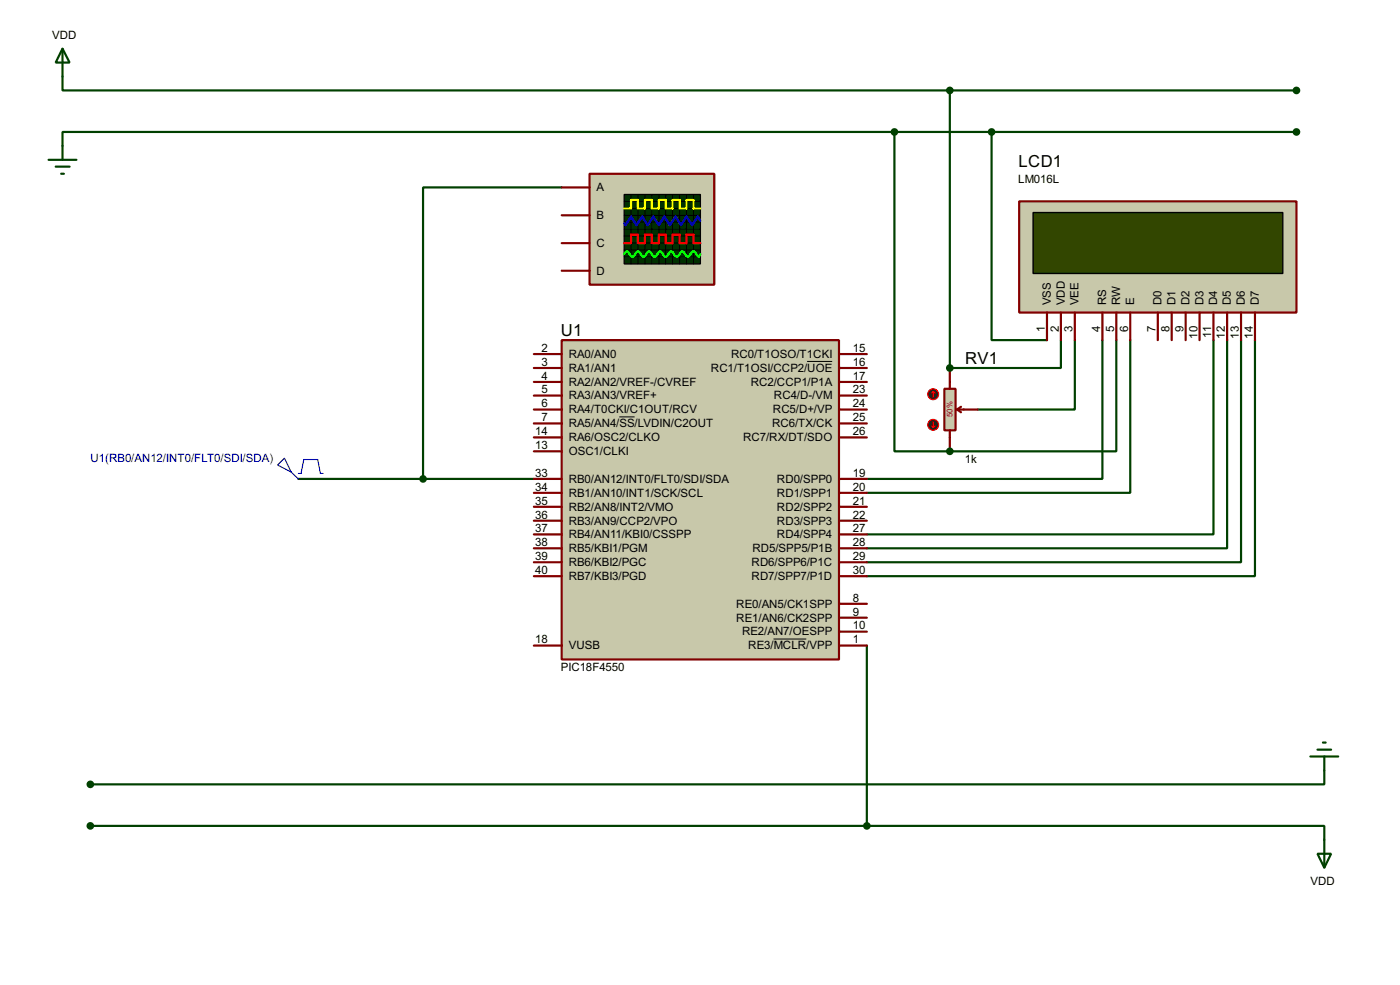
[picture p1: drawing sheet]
<svg xmlns="http://www.w3.org/2000/svg" width="256mm" height="180mm" viewBox="0 0 256 180" stroke-linecap="round" stroke-linejoin="round" font-family="sans-serif">
<path d="M194.4 62.3v5.1h-20.4M196.9 62.3v12.7h-17.8M202 62.3v25.4h-43.2M207.1 62.3v27.9h-48.3M222.3 62.3v35.5h-63.5M224.8 62.3v38.1h-66M227.4 62.3v40.6h-68.6M229.9 62.3v43.2h-71.1M158.8 118.2v33M16.6 151.2h142.2M158.8 151.2h83.8v2.5M242.6 141v2.6h-226" fill="none" stroke="#004000" stroke-width=".4"/>
<circle cx="174" cy="67.4" r=".2" fill="#004000"/>
<path d="M11.5 14v2.6h162.5M174 16.6v50.8M174 16.6h63.5M11.5 26.7v-2.5h152.4v58.4h10.1" fill="none" stroke="#004000" stroke-width=".4"/>
<circle cx="174" cy="82.6" r=".2" fill="#004000"/>
<path d="M102.9 34.3h-25.4v53.4M163.9 24.2h73.6M181.7 24.2v38.1h10.1M204.5 62.3v20.3h-30.5M54.7 87.7h43.1" fill="none" stroke="#004000" stroke-width=".4"/>
<path d="M102.9 62.3h50.8v58.4h-50.8z" fill="#c8c8aa" stroke="#800000" stroke-width=".4"/>
<g fill="none" stroke="#800000" stroke-width=".4">
<path d="M97.8 64.8h5.1M97.8 67.4h5.1M97.8 69.9h5.1M97.8 72.4h5.1M97.8 75h5.1M97.8 77.5h5.1M153.7 64.8h5.1M153.7 67.4h5.1M153.7 69.9h5.1M153.7 72.4h5.1M153.7 75h5.1M153.7 77.5h5.1"/>
<path d="M97.8 80.1h5.1M97.8 82.6h5.1M97.8 87.7h5.1M97.8 90.2h5.1M97.8 92.8h5.1M97.8 95.3h5.1M97.8 97.8h5.1M153.7 80.1h5.1M153.7 87.7h5.1M153.7 90.2h5.1M153.7 92.8h5.1M153.7 95.3h5.1"/>
<path d="M153.7 97.8h5.1M97.8 100.4h5.1M97.8 102.9h5.1M97.8 105.5h5.1M97.8 118.2h5.1M153.7 100.4h5.1M153.7 102.9h5.1M153.7 105.5h5.1M153.7 118.2h5.1M153.7 110.5h5.1M153.7 113.1h5.1M153.7 115.6h5.1"/>
</g>
<path d="M113.5 76.3h2.8M147.9 66.2h4.6M141.7 117h6" fill="none" stroke="#000" stroke-width=".18"/>
<path d="M11.5 8.9l1.3 2.6h-2.6zM11.5 8.9v5.1M8.9 29.3h5.1M10.2 30.5h2.6M11.2 31.8h.5M11.5 26.7v2.6M240.1 138.5h5.1M241.4 137.2h2.5M242.4 135.9h.5M242.6 138.5v2.5M241.4 156.3h2.5l-1.3 2.5zM242.6 153.7v5.1" fill="none" stroke="#004000" stroke-width=".4"/>
<g fill="#004000" stroke="#004000" stroke-width=".4">
<circle cx="237.5" cy="16.6" r=".5"/>
<circle cx="237.5" cy="24.2" r=".5"/>
<circle cx="16.5" cy="151.2" r=".5"/>
<circle cx="16.5" cy="143.6" r=".5"/>
<circle cx="158.8" cy="151.2" r=".5"/>
</g>
<path d="M186.7 36.9h50.8v20.3h-50.8z" fill="#c8c8aa" stroke="#800000" stroke-width=".4"/>
<path d="M189.3 38.9h45.7v11.2h-45.7z" fill="#324600" stroke="#000" stroke-width=".25"/>
<g fill="none" stroke="#800000" stroke-width=".4">
<path d="M191.8 57.2v5.1M194.4 57.2v5.1M196.9 57.2v5.1M202 57.2v5.1M204.5 57.2v5.1M207.1 57.2v5.1M212.1 57.2v5.1M214.7 57.2v5.1M217.2 57.2v5.1M219.8 57.2v5.1M222.3 57.2v5.1M224.8 57.2v5.1"/>
<path d="M227.4 57.2v5.1M229.9 57.2v5.1"/>
</g>
<path d="M173 71.2h2.1v7.6h-2.1z" fill="#c8c8aa" stroke="#800000" stroke-width=".4"/>
<path d="M174 67.4v3.8M174 78.8v3.8M175.3 75l.8 .5M175.3 75h3.8M176.1 74.5l-.8 .5" fill="none" stroke="#800000" stroke-width=".4"/>
<circle cx="170.9" cy="72.2" r="1" fill="#400000" stroke="#f00" stroke-width=".2"/>
<path d="M171 71.7l-.3 .2M171 71.7l.3 .2M171 71.7v1" fill="none" stroke="#f00" stroke-width=".2"/>
<circle cx="170.9" cy="77.8" r="1" fill="#400000" stroke="#f00" stroke-width=".2"/>
<path d="M170.7 78l.3 .3M171 77.3v1M171.3 78l-.3 .3" fill="none" stroke="#f00" stroke-width=".2"/>
<g fill="#004000" stroke="#004000" stroke-width=".4">
<circle cx="174" cy="67.4" r=".5"/>
<circle cx="174" cy="16.6" r=".5"/>
<circle cx="163.8" cy="24.2" r=".5"/>
<circle cx="174" cy="82.6" r=".5"/>
</g>
<path d="M50.9 85.1l1.2-1.2 1.3 2.5zM53.4 86.4l1.3 1.3M54.7 86.7h.5l.5-2.6h2.5l.5 2.6h.5" fill="none" stroke="#0000c0" stroke-width=".2"/>
<path d="M108 31.8h22.9v20.3h-22.9z" fill="#c8c8aa" stroke="#800000" stroke-width=".4"/>
<path d="M114.4 35.6h13.9v12.7h-13.9z" fill="#003000" stroke="#000" stroke-width=".25"/>
<g fill="none" stroke="#000" stroke-width=".18">
<path d="M114.4 39.4h13.9M114.4 36.9h13.9M114.4 38.2h13.9M115.6 35.6v12.7M116.9 35.6v12.7M118.2 35.6v12.7M119.4 35.6v12.7M120.7 35.6v12.7M122 35.6v12.7M123.2 35.6v12.7M124.5 35.6v12.7M125.8 35.6v12.7"/>
<path d="M127.1 35.6v12.7M114.4 40.7h13.9M114.4 43.2h13.9M114.4 44.5h13.9M114.4 45.8h13.9M114.4 47h13.9M114.4 42h13.9"/>
</g>
<path d="M114.4 38.2h1.2v-1.6h1.3v1.6h1.3v-1.6h1.2v1.6h1.3v-1.6h1.3v1.6h1.2v-1.6h1.3v1.6h1.3v-1.6h1.3v1.6h1.2" fill="none" stroke="#ff0" stroke-width=".4"/>
<path d="M114.4 44.5h1.2v-1.5h1.3v1.5h1.3v-1.5h1.2v1.5h1.3v-1.5h1.3v1.5h1.2v-1.5h1.3v1.5h1.3v-1.5h1.3v1.5h1.2" fill="none" stroke="#f00" stroke-width=".4"/>
<path d="M128.3 40.4l-.5-.7-1 1.5-1-1.5-1 1.5-1-1.5-1.1 1.5-1-1.5-1 1.5-1-1.5-1 1.5-1-1.5-1.1 1.5-1-1.5-1 1.5-.2-.3" fill="none" stroke="#00f" stroke-width=".4"/>
<path d="M114.4 46.5l.2-.4 .3-.1 .2 .1 .5 .8 .3 .1 .2-.1 .5-.8a.6 .6 0 0 1 .9 .5l.4 .4 .2-.1 .5-.8 .3-.1 .3 .1 .5 .8a.6 .6 0 0 0 .8-.5l.5-.4 .2 .1 .5 .8 .3 .1 .2-.1 .5-.8 .3-.1 .2 .1 .3 .4a.54 .54 0 0 0 .7 .4l.5-.8 .3-.1 .3 .1 .5 .8 .2 .1 .3-.1 .2-.4a.54 .54 0 0 1 .8-.4l.5 .8 .3 .1 .2-.5" fill="none" stroke="#0f0" stroke-width=".4"/>
<path d="M102.9 34.3h5.1M102.9 39.4h5.1M102.9 44.5h5.1M102.9 49.6h5.1" fill="none" stroke="#800000" stroke-width=".4"/>
<g fill="#004000" stroke="#004000" stroke-width=".4">
<circle cx="77.5" cy="87.7" r=".5"/>
<circle cx="181.6" cy="24.2" r=".5"/>
</g>
<g font-size="3.4">
<text x="186.6" y="30.5">LCD1</text>
<text x="102.8" y="61.4">U1</text>
<text x="176.8" y="66.6">RV1</text>
</g>
<g font-size="2.4">
<text x="9.5" y="7.1">VDD</text>
<text x="109.3" y="35">A</text>
<text x="186.5" y="33.5">LM016L</text>
<text x="109.3" y="40.1">B</text>
<text x="109.3" y="45.2">C</text>
<text x="109.3" y="50.3">D</text>
<text x="192.5" y="55.9" transform="rotate(-90 192.5 55.9)">VSS</text>
<text x="195.1" y="55.9" transform="rotate(-90 195.1 55.9)">VDD</text>
<text x="197.6" y="55.9" transform="rotate(-90 197.6 55.9)">VEE</text>
<text x="202.7" y="55.9" transform="rotate(-90 202.7 55.9)">RS</text>
<text x="205.2" y="55.9" transform="rotate(-90 205.2 55.9)">RW</text>
<text x="207.8" y="55.9" transform="rotate(-90 207.8 55.9)">E</text>
<text x="212.8" y="55.9" transform="rotate(-90 212.8 55.9)">D0</text>
<text x="215.4" y="55.9" transform="rotate(-90 215.4 55.9)">D1</text>
<text x="217.9" y="55.9" transform="rotate(-90 217.9 55.9)">D2</text>
<text x="220.5" y="55.9" transform="rotate(-90 220.5 55.9)">D3</text>
<text x="223" y="55.9" transform="rotate(-90 223 55.9)">D4</text>
<text x="225.5" y="55.9" transform="rotate(-90 225.5 55.9)">D5</text>
<text x="228.1" y="55.9" transform="rotate(-90 228.1 55.9)">D6</text>
<text x="230.6" y="55.9" transform="rotate(-90 230.6 55.9)">D7</text>
<text x="99.2" y="64.4">2</text>
<text x="104.2" y="65.5">RA0/AN0</text>
<text x="133.9" y="65.5">RC0/T1OSO/T1CKI</text>
<text x="156.3" y="64.4">15</text>
<text x="191.4" y="60.9" transform="rotate(-90 191.4 60.9)">1</text>
<text x="194" y="60.9" transform="rotate(-90 194 60.9)">2</text>
<text x="196.5" y="60.9" transform="rotate(-90 196.5 60.9)">3</text>
<text x="201.6" y="60.8" transform="rotate(-90 201.6 60.8)">4</text>
<text x="204.1" y="60.9" transform="rotate(-90 204.1 60.9)">5</text>
<text x="206.7" y="60.9" transform="rotate(-90 206.7 60.9)">6</text>
<text x="211.7" y="60.8" transform="rotate(-90 211.7 60.8)">7</text>
<text x="214.3" y="60.8" transform="rotate(-90 214.3 60.8)">8</text>
<text x="216.8" y="60.9" transform="rotate(-90 216.8 60.9)">9</text>
<text x="219.4" y="62" transform="rotate(-90 219.4 62)">10</text>
<text x="221.9" y="61.8" transform="rotate(-90 221.9 61.8)">11</text>
<text x="224.4" y="62" transform="rotate(-90 224.4 62)">12</text>
<text x="227" y="62" transform="rotate(-90 227 62)">13</text>
<text x="229.5" y="62" transform="rotate(-90 229.5 62)">14</text>
<text x="99.2" y="67">3</text>
<text x="99.2" y="69.5">4</text>
<text x="99.2" y="72">5</text>
<text x="104.2" y="68.1">RA1/AN1</text>
<text x="104.2" y="70.6">RA2/AN2/VREF-/CVREF</text>
<text x="130.2" y="68.1">RC1/T1OSI/CCP2/UOE</text>
<text x="137.5" y="70.6">RC2/CCP1/P1A</text>
<text x="156.3" y="67">16</text>
<text x="156.3" y="69.5">17</text>
<text x="156.3" y="72">23</text>
<text x="99.2" y="74.6">6</text>
<text x="99.2" y="77.1">7</text>
<text x="104.2" y="73.1">RA3/AN3/VREF+</text>
<text x="104.2" y="75.7">RA4/T0CKI/C1OUT/RCV</text>
<text x="141.6" y="75.7">RC5/D+/VP</text>
<text x="141.8" y="73.1">RC4/D-/VM</text>
<text x="156.3" y="74.6">24</text>
<text x="156.3" y="77.1">25</text>
<text x="98.1" y="79.7">14</text>
<text x="98.1" y="82.2">13</text>
<text x="104.2" y="78.2">RA5/AN4/SS/LVDIN/C2OUT</text>
<text x="104.2" y="80.8">RA6/OSC2/CLKO</text>
<text x="104.2" y="83.3">OSC1/CLKI</text>
<text x="136.1" y="80.8">RC7/RX/DT/SDO</text>
<text x="141.4" y="78.2">RC6/TX/CK</text>
<text x="156.3" y="79.7">26</text>
<text x="98.1" y="87.3">33</text>
<text x="98.1" y="89.8">34</text>
<text x="104.2" y="88.4">RB0/AN12/INT0/FLT0/SDI/SDA</text>
<text x="142.3" y="88.4">RD0/SPP0</text>
<text x="156.3" y="87.3">19</text>
<text x="156.3" y="89.8">20</text>
<text x="176.8" y="84.7">1k</text>
<text x="98.1" y="92.4">35</text>
<text x="98.1" y="94.9">36</text>
<text x="104.2" y="90.9">RB1/AN10/INT1/SCK/SCL</text>
<text x="104.2" y="93.5">RB2/AN8/INT2/VMO</text>
<text x="142.3" y="90.9">RD1/SPP1</text>
<text x="142.3" y="93.5">RD2/SPP2</text>
<text x="156.3" y="92.4">21</text>
<text x="156.3" y="94.9">22</text>
<text x="98.1" y="97.4">37</text>
<text x="98.1" y="100">38</text>
<text x="104.2" y="96">RB3/AN9/CCP2/VPO</text>
<text x="104.2" y="98.5">RB4/AN11/KBI0/CSSPP</text>
<text x="104.2" y="101.1">RB5/KBI1/PGM</text>
<text x="137.8" y="101.1">RD5/SPP5/P1B</text>
<text x="142.3" y="96">RD3/SPP3</text>
<text x="142.3" y="98.5">RD4/SPP4</text>
<text x="156.3" y="97.4">27</text>
<text x="156.3" y="100">28</text>
<text x="98.1" y="102.5">39</text>
<text x="98.1" y="105.1">40</text>
<text x="104.2" y="103.6">RB6/KBI2/PGC</text>
<text x="104.2" y="106.2">RB7/KBI3/PGD</text>
<text x="137.7" y="103.6">RD6/SPP6/P1C</text>
<text x="137.7" y="106.2">RD7/SPP7/P1D</text>
<text x="156.3" y="102.5">29</text>
<text x="156.3" y="105.1">30</text>
<text x="134.9" y="111.2">RE0/AN5/CK1SPP</text>
<text x="134.9" y="113.8">RE1/AN6/CK2SPP</text>
<text x="156.3" y="110.1">8</text>
<text x="156.3" y="112.7">9</text>
<text x="98.1" y="117.8">18</text>
<text x="104.2" y="118.9">VUSB</text>
<text x="135.9" y="116.3">RE2/AN7/OESPP</text>
<text x="137.1" y="118.9">RE3/MCLR/VPP</text>
<text x="156.3" y="115.2">10</text>
<text x="156.3" y="117.8">1</text>
<text x="102.7" y="122.8">PIC18F4550</text>
<text x="240.1" y="162">VDD</text>
</g>
<text font-size="2.4" fill="#0000c0" x="16.6" y="84.6">U1(RB0/AN12/INT0/FLT0/SDI/SDA)</text>
<text font-size="1.6" fill="#c00000" x="174.5" y="76.4" transform="rotate(-90 174.5 76.4)">50%</text>
</svg>
